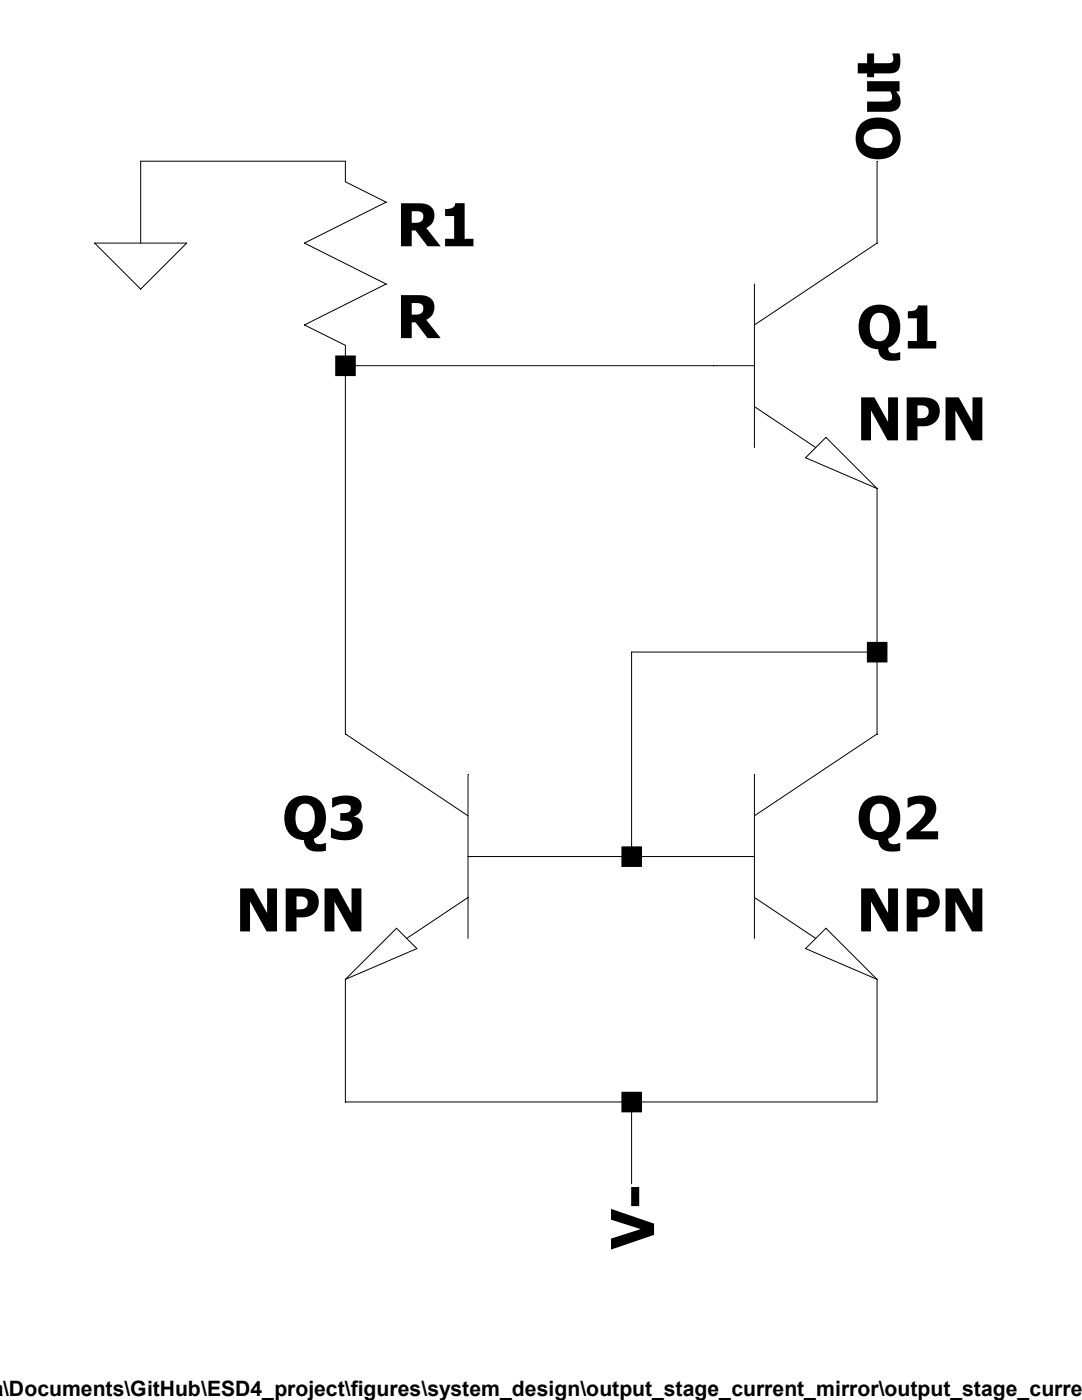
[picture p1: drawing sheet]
Version 4
SHEET 1 880 680
WIRE 48 48 -32 48
WIRE -32 80 -32 48
WIRE 256 80 256 48
WIRE 192 128 48 128
WIRE 256 240 256 176
WIRE 256 240 160 240
WIRE 48 272 48 128
WIRE 256 272 256 240
WIRE 160 320 160 240
WIRE 160 320 112 320
WIRE 192 320 160 320
WIRE 48 416 48 368
WIRE 160 416 48 416
WIRE 256 416 256 368
WIRE 256 416 160 416
WIRE 160 448 160 416
FLAG -32 80 0
FLAG 160 448 V-
FLAG 256 48 Out
SYMBOL npn 192 80 R0
SYMATTR InstName Q1
SYMBOL npn 192 272 R0
SYMATTR InstName Q2
SYMBOL npn 112 272 M0
SYMATTR InstName Q3
SYMBOL res 32 32 R0
SYMATTR InstName R1
